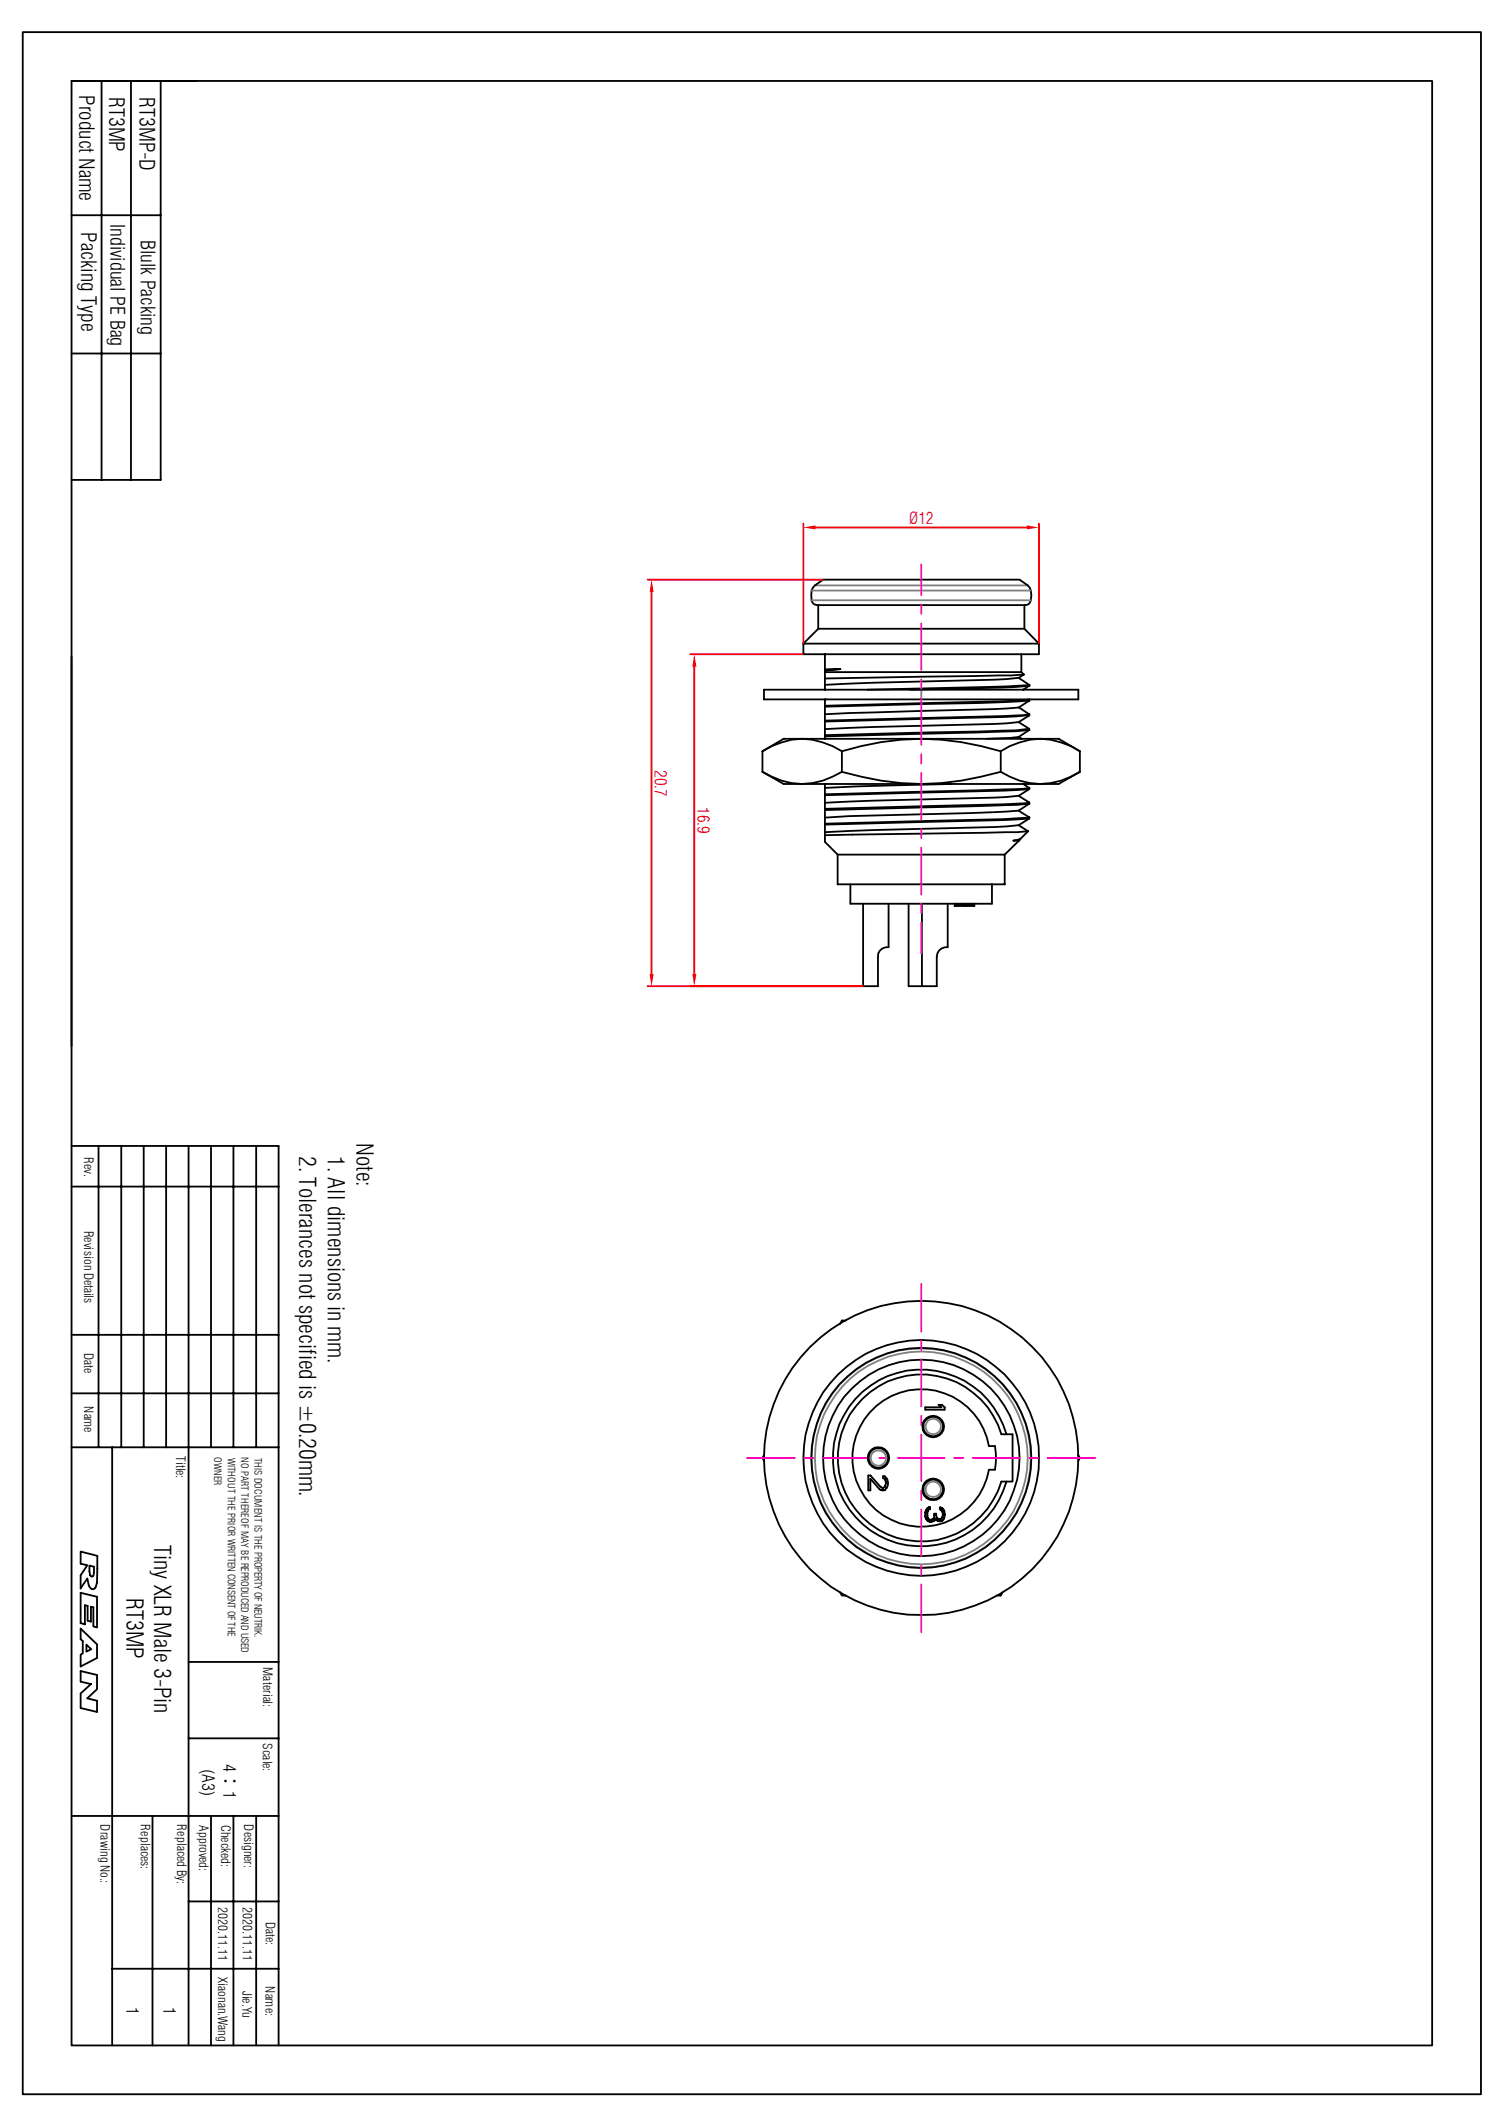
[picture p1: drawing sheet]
<svg xmlns="http://www.w3.org/2000/svg" width="210mm" height="297mm" viewBox="0 0 210 297" stroke-linecap="round" stroke-linejoin="round" font-family="sans-serif">
<g fill="none" stroke="#000" stroke-width=".25">
<path d="M3.2 4.5h203.6v287.9h-203.6zM10 11.3h190v274.3h-190zM10 91.7v54.4M106.7 96.3h43.9v1.4h-43.9zM112.2 89.9v1.5h32.9v-1.5M112.2 89.9h32.9M113.8 81.7l1.1-.8h27.5l1.1 .8a2.21 2.21 0 0 1 .2 2.6l-.6 .2h-29a.8 .8 0 0 1-.8-.7v-1.3zM114.3 84.5v3.3M115.2 93.5l2.1-.1-2.1 .2M115.2 91.4v4.9M115.2 97.7v5.5M115.2 93.9h27.4"/>
<path d="M115.4 97.7h-.2M117.3 93.4l-2.1 .2M142.2 94.7l-3.3 .2-16.9 .4-6.8 .3M142.2 98.8a176.9 176.9 0 0 1-13.5 .5l-13.5 .4M142.2 98.8l1.5 .9M142.6 93.9l.4 .3M142.6 91.4v2.5M142.9 94.2l-1.7 .1-26 .4M143 94.2l-.8 .5 1.5 .9M143 94.2h.1M143 87.8h-28.7l-2.1 2.1M143 87.8l2.1 2.1"/>
<path d="M143 84.5v3.3M143.7 99.9l-3.5 .2-25 .7M143.7 95.8l-.8 .5M143.7 99.7h.1M143.7 95.6h.1M143.7 99.7a56.4 56.4 0 0 1-7.1 .4l-21.4 .5M143.7 95.6a123.4 123.4 0 0 1-11.4 .5l-11.2 .2M143.7 95.8l-3.7 .2-12.9 .3M143.7 97.8a199.7 199.7 0 0 1-14.2 .5l-14.3 .4M143.7 97.8v-.1a56.4 56.4 0 0 1-7.1 .3l-21.4 .6M143.7 95.6v.2M143.7 99.7v.2l-1.5 .9 1.5 1v.1"/>
<path d="M143.7 97.8h.1M143.7 95.8h.1M143.7 97.8l-1.5 1M106.5 104.9a9.7 9.7 0 0 1 11.1 0M106.5 107.8a9.9 9.9 0 0 0 11.1 0M106.5 104.9l2.9-1.7h38.4l3 1.7M106.5 104.9v2.9M106.5 107.8l2.9 1.7h38.4l3-1.7M115.2 117.6l1.8 1.7zM115.2 109.5v8.1M117 119.3h23.3v4.2h-23.3zM117.6 104.9a36.3 36.3 0 0 1 22.1 0"/>
<path d="M117.6 104.9v2.9M117.6 107.8a37.2 37.2 0 0 0 22.1 0M132.8 109.5l-13.2 .3-4.4 .2M139.7 107.8a9.9 9.9 0 0 0 11.1 0M139.7 104.9a9.7 9.7 0 0 1 11.1 0M139.7 104.9v2.9M140.3 119.3l2-2zM142.2 111.1l-3.3 .3-16.9 .4-6.8 .3M142.2 115.2l-3.3 .3-16.9 .4-6.8 .3M142.2 100.8l-3.3 .3-16.9 .4-6.8 .3M142.2 102.9l-4.4 .3M142.2 117.3l-.7 .1"/>
<path d="M142.2 113.2a203.9 203.9 0 0 1-13.5 .5l-10.1 .3-3.4 .2M142.2 117.3h.1M142.2 113.2l1.5 .9M142.3 117.3l-.8 .1M142.3 117.3h.1M142.5 117.1l-1 .3M142.9 109.5l.8 .5M143.5 116.1l-1.5 .1-26.8 .4M143.6 116.1l-1.4 1.2M143.6 116.1h.1M143.7 101.8l-1.8 .2-5.3 .2-21.4 .5M143.7 114.1h.1"/>
<path d="M143.7 110h.1M143.7 114.1l-3.6 .3-24.9 .6M143.7 110.2a199.7 199.7 0 0 1-14.2 .5l-14.3 .3M143.7 101.9a224.6 224.6 0 0 1-14.2 .5l-14.3 .4M143.7 110l-.8 .2-6.3 .2-21.4 .5M143.7 114.3a199.7 199.7 0 0 1-14.2 .5l-14.3 .3M143.7 112.1l-3.5 .2-25 .6M143.7 112.2a224.6 224.6 0 0 1-14.2 .5l-14.3 .4M143.7 114.3l-1.5 .9 1.4 .9M143.7 110v.2M143.7 110.2l-1.5 .9 1.5 1v.1M143.7 114.1v.2"/>
<path d="M143.7 112.2h.1M143.7 112.2l-1.5 1M143.7 101.9h.1M143.7 101.9l-1.5 1 .5 .3M150.8 104.9v2.9M118.7 123.5v2.7h19.8v-2.7M120.5 126.2v11.5h2.1v-4.1a1.29 1.29 0 0 1 1.5-1.4M124.1 126.2v6zM126.9 126.2v11.5h3.9v-4.1a1.37 1.37 0 0 1 1.5-1.4M128.7 126.2v11.5M132.3 126.2v6zM133.3 126.2v.3h2.8v-.3"/>
<path d="M133.4 126.2v.3M133.5 126.2v.3M133.6 126.2v.3M133.8 126.2v.3M133.9 126.2v.3M134.2 126.2v.3M134.4 126.2v.3M134.5 126.2v.3M134.6 126.2v.3M134.8 126.2v.3M134.9 126.2v.3M135 126.2v.3"/>
<path d="M135.3 126.2v.3M135.4 126.2v.3M135.6 126.2v.3M135.9 126.2v.3M136 126.2v.3M10 160h28.9v125.6M10 165.7h28.9M13.8 160v42.1M16.9 160v42.1M20.1 160v42.1M23.2 160v42.1M26.3 160v125.6"/>
<path d="M29.5 160v42.1M32.6 160v42.1M35.8 160v42.1M10 186.4h28.9M10 194.6h28.9M118.1 184.4h-.5l-.3 .5M120.4 195.3a11.7 11.7 0 0 1 19.4 5h1.6v6.6h-1.6a11.7 11.7 0 0 1-17.1 6.7 11.7 11.7 0 0 1-2.3-18.3zM121.5 197.2a9.6 9.6 0 0 1 9.8-2.9 9.6 9.6 0 0 1 6.8 7.6h.8l.2 1.1-.2 2.2h-.8a9.6 9.6 0 0 1-13.6 7 9.6 9.6 0 0 1-3-15zM10 202.1h28.9M12.5 218.6l.6 .2-.1 1.2-.2 .2-.2-.3zM13.6 219l-.1 2M13.6 219v-1.7l-2.3-.6v1.7l.9 .2-.9 1.4v1.8"/>
<path d="M15.7 202.1v83.5M106.7 203.2l-.2 .4 .2 .4M140.5 200.3a12.3 12.3 0 0 0-19-6.8 12.3 12.3 0 0 0 0 20.2 12.3 12.3 0 0 0 19-6.8M150.5 203.2l.3 .4-.3 .4M11.3 222.4l2.2 .6v4.2l-.5-.1v-2.6l-.3-.1v2l-.5-.1v-2.1h-.3v2.6l-.6-.1zM11.3 227.4l2.2 2.2v1.9l-2.2 1.2v-1.6l.3-.2v-1.7l-.3-.3zM11.3 233.3l2.2 .6v2l-1.3 1.3 1.3 .3v1.6l-2.2-.6v-2l1.4-1.3-1.4-.4zM12.1 229.7l.6 .6-.6 .3zM13.5 221l-.2 .8-.5 .1-.4-.5-.2-1-.9 1.4M13.5 234.4h.1M26.3 232.1h12.6M117.3 222.3l.3 .5h.5"/>
<path d="M140 222.3l-.3 .5h-.6M10 253.6h28.9M21.3 253.6v32M26.3 242.7h12.6M29.5 253.6v32M32.6 253.6v32M35.8 253.6v32M15.7 274.9h23.2M26.3 265.5h12.6"/>
<circle cx="128.6" cy="203.6" r="15.4"/>
<circle cx="128.6" cy="203.6" r="16.5"/>
<circle cx="128.6" cy="203.6" r="13.7"/>
<circle cx="128.7" cy="203.6" r="21.9"/>
</g>
<g fill="none" stroke="#808080" stroke-width=".25">
<path d="M113.3 83.8h30.6M113.3 82.5h30.6M113.8 81.7h29.7M128.7 96.3v1.4"/>
<circle cx="128.7" cy="203.6" r="15.3"/>
<circle cx="128.7" cy="203.6" r="14.9"/>
</g>
<g fill="none" stroke="#f0f" stroke-width=".25">
<path d="M128.7 78.8v4.3M128.7 84.4v1.3M128.7 87v6.6M128.7 94.9v1.3M128.7 97.5v6.5M128.7 105.3v1.3M128.7 107.9v6.6M128.7 115.8v1.3M128.7 118.4v6.5M128.7 126.2v1.3M128.7 128.8v4.3M128.7 179.3v6.7"/>
<path d="M128.7 187.2v1.4M128.7 189.9v6.5M128.7 197.7v1.3M104.3 203.6h6.7M112.3 203.6h1.3M114.9 203.6h6.6M122.8 203.6h1.3M125.4 203.6h6.5M128.7 200.3v6.5M128.7 208.2v1.3M128.7 210.8v6.5M128.7 218.6v1.3"/>
<path d="M133.2 203.6h1.3M135.8 203.6h6.6M143.7 203.6h1.2M146.3 203.6h6.7M128.7 221.2v6.7"/>
</g>
<path d="M112.2 73.1v16.7M113.9 73.7h29.5M145.1 73.1v16.7" fill="none" stroke="#f00" stroke-width=".25"/>
<g fill="#f00">
<path d="M143.4 73.4l1.7 .3-1.7 .2z"/>
<path d="M112.2 73.7l1.7-.3v.5z"/>
</g>
<path d="M96.4 91.4h15.7M96.9 93.1v42.9M96.4 137.7h24" fill="none" stroke="#f00" stroke-width=".25"/>
<g fill="#f00">
<path d="M96.9 91.4l.3 1.7h-.5z"/>
<path d="M96.7 136h.5l-.3 1.7z"/>
</g>
<path d="M90.4 80.9h24.5M91 82.7v53.3M90.4 137.7h30" fill="none" stroke="#f00" stroke-width=".25"/>
<g fill="#f00">
<path d="M91 80.9l.3 1.8h-.6z"/>
<path d="M90.7 136h.6l-.3 1.7z"/>
</g>
<g fill="none" stroke="#808080" stroke-width=".25">
<circle cx="130.3" cy="199.2" r="1.09"/>
<circle cx="122.7" cy="203.6" r="1.09"/>
<circle cx="130.3" cy="208" r="1.08"/>
</g>
<g fill="none" stroke="#000" stroke-width=".25">
<path d="M10 11.3h17.5M14.2 11.3v55.7M18.3 11.3v55.7M22.4 11.3v55.7h-12.4M10 30.1h12.4M10 49.4h12.4M129.2 196.5h2.2l-.3-.3h.4l.4 .3v.3h-2.7zM121.2 206h.3l1.5 1.6 .2 .2a.75 .75 0 0 0 .5-.7 .75 .75 0 0 0-.4-.7v-.3a.97 .97 0 0 1 .7 1.2 .87 .87 0 0 1-.8 .8l-.4-.2-1.3-1.4v1.6h-.3zM129.5 210.6l.3-.2v.3a.86 .86 0 0 0-.3 1.2 .39 .39 0 0 0 .5 .3 .64 .64 0 0 0 .5-.8h.2a.61 .61 0 0 0 .6 .8 .82 .82 0 0 0 0-1.4v-.3a1.09 1.09 0 0 1 .4 1.7 .68 .68 0 0 1-1.1-.2 .72 .72 0 0 1-.9 .5 .72 .72 0 0 1-.5-.8 1.24 1.24 0 0 1 .3-1.1z"/>
<circle cx="130.3" cy="199.2" r="1.38"/>
<circle cx="130.3" cy="199.2" r="1.51"/>
<circle cx="122.6" cy="203.6" r="1.38"/>
<circle cx="122.7" cy="203.6" r="1.5"/>
<circle cx="130.3" cy="208" r="1.5"/>
<circle cx="130.3" cy="208" r="1.37"/>
</g>
<g font-size="3.2">
<text x="41.8" y="161.4" transform="rotate(90 41.8 161.4)">2. Tolerances not specified is ±0.20mm.</text>
<text x="45.8" y="161.4" transform="rotate(90 45.8 161.4)">1. All dimensions in mm.</text>
<text x="49.8" y="159.6" transform="rotate(90 49.8 159.6)">Note:</text>
<text x="21.5" y="215.7" transform="rotate(90 21.5 215.7)">Tiny XLR Male 3-Pin</text>
<text x="17.7" y="223.2" transform="rotate(90 17.7 223.2)">RT3MP</text>
</g>
<g font-size="2.9">
<text x="11" y="13.3" transform="rotate(90 11 13.3)">Product Name</text>
<text x="15.2" y="13.5" transform="rotate(90 15.2 13.5)">RT3MP</text>
<text x="19.5" y="13.5" transform="rotate(90 19.5 13.5)">RT3MP-D</text>
<text x="11.3" y="32.4" transform="rotate(90 11.3 32.4)">Packing Type</text>
</g>
<g font-size="2.8">
<text x="15.4" y="31.2" transform="rotate(90 15.4 31.2)">Individual PE Bag</text>
<text x="19.7" y="33.5" transform="rotate(90 19.7 33.5)">Blulk Packing</text>
</g>
<g font-size="2.4">
<text x="28.2" y="247" transform="rotate(90 28.2 247)">(A3)</text>
<text x="31.2" y="246.3" transform="rotate(90 31.2 246.3)">4∶1</text>
<text x="17.7" y="280.3" transform="rotate(90 17.7 280.3)">1</text>
<text x="22.8" y="280.3" transform="rotate(90 22.8 280.3)">1</text>
</g>
<g font-size="2.3" fill="#f00">
<text x="127" y="73.2">Ø12</text>
<text x="91.4" y="107.5" transform="rotate(90 91.4 107.5)">20.7</text>
<text x="97.4" y="112.6" transform="rotate(90 97.4 112.6)">16.9</text>
</g>
<g font-size="1.8">
<text x="11.8" y="161.6" transform="rotate(90 11.8 161.6)">Rev.</text>
<text x="11.8" y="171.8" transform="rotate(90 11.8 171.8)">Revision Details</text>
<text x="11.8" y="188.9" transform="rotate(90 11.8 188.9)">Date</text>
<text x="11.8" y="196.4" transform="rotate(90 11.8 196.4)">Name</text>
<text x="24.6" y="203.3" transform="rotate(90 24.6 203.3)">Title:</text>
<text x="36.7" y="232.8" transform="rotate(90 36.7 232.8)">Material:</text>
<text x="36.7" y="243.4" transform="rotate(90 36.7 243.4)">Scale:</text>
<text x="14.1" y="254.8" transform="rotate(90 14.1 254.8)">Drawing No.:</text>
<text x="19.7" y="254.8" transform="rotate(90 19.7 254.8)">Replaces:</text>
<text x="24.7" y="254.8" transform="rotate(90 24.7 254.8)">Replaced By:</text>
<text x="27.8" y="254.8" transform="rotate(90 27.8 254.8)">Approved:</text>
<text x="30.9" y="254.8" transform="rotate(90 30.9 254.8)">Checked:</text>
<text x="34.1" y="254.8" transform="rotate(90 34.1 254.8)">Designer:</text>
<text x="30.5" y="266.3" transform="rotate(90 30.5 266.3)">2020.11.11</text>
<text x="33.9" y="266.3" transform="rotate(90 33.9 266.3)">2020.11.11</text>
<text x="37.1" y="268.4" transform="rotate(90 37.1 268.4)">Date:</text>
<text x="30.5" y="276.1" transform="rotate(90 30.5 276.1)">Xiaonan.Wang</text>
<text x="33.9" y="278" transform="rotate(90 33.9 278)">Jie.Yu</text>
<text x="37.1" y="277.4" transform="rotate(90 37.1 277.4)">Name:</text>
</g>
<g font-size="1.4">
<text x="29.9" y="203.5" transform="rotate(90 29.9 203.5)">OWNER</text>
<text x="31.8" y="203.5" transform="rotate(90 31.8 203.5)">WITHOUT THE PRIOR WRITTEN CONSENT OF THE</text>
<text x="33.7" y="203.5" transform="rotate(90 33.7 203.5)">NO PART THEREOF MAY BE REPRODUCED AND USED</text>
<text x="35.6" y="203.5" transform="rotate(90 35.6 203.5)">THIS DOCUMENT IS THE PROPERTY OF NEUTRIK.</text>
</g>
</svg>
